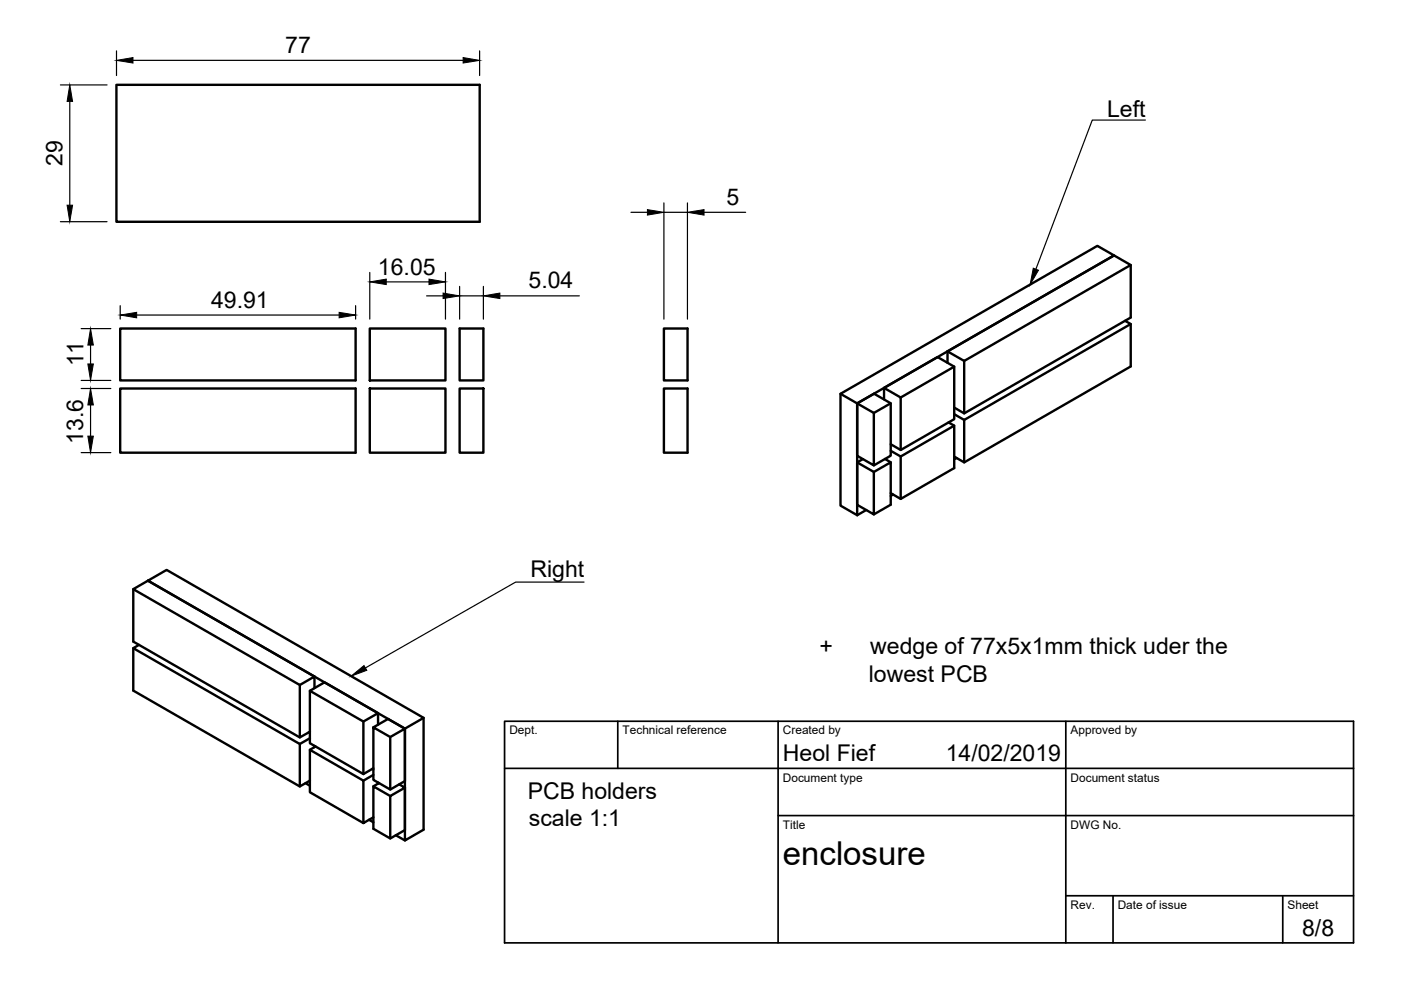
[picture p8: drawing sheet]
<svg xmlns="http://www.w3.org/2000/svg" width="297mm" height="210mm" viewBox="0 0 297 210" stroke-linecap="round" stroke-linejoin="round" font-family="sans-serif">
<!-- layer: Visible -->
<g fill="none" stroke="#000" stroke-width=".51">
<path d="M24.7 18h77v29h-77zM239.7 56.2v11.1l-35.3 20.3-2.1-1.2M25.5 69.7h49.9v11h-49.9zM78.4 69.7h16v11h-16zM97.5 69.7h5v11h-5zM140.8 69.7h5v11h-5zM200.9 74.5l35.3-20.3 3.5 2-35.3 20.3zM200.9 74.5v2.4M202.3 77.7l-3.5-2-11.4 6.5v2.5M204.4 76.5v11.1M238.5 68l1.2 .7v9l-35.3 20.3-2.1-1.2M239.7 68.7l-35.3 20.3-2.1-1.2"/>
<path d="M25.5 82.4h49.9v13.6h-49.9zM78.4 82.4h16v13.6h-16zM97.5 82.4h5v13.6h-5zM140.8 82.4h5v13.6h-5zM178.2 83.5v23.7l3.5 2M178.2 83.5l54.5-31.4 3.5 2.1-54.5 31.3zM181.7 98l3.6 2.1 3.5-2.1v9l-3.5 2.1M181.7 98v9l3.6 2.1v-9M181.7 85.5v23.7M182.9 97.3l-1.2 .7M185.3 87.6v11.1l-3.6-2.1v-11.1l3.6-2 3.5 2v11.1l-3.5 2.1M187.4 82.2l3.6 2.1v11.1"/>
<path d="M187.6 97.3l1.2 .7M188.8 85.5l-3.5 2.1-3.6-2.1M191 84.3l11.3-6.6v11.2l-11.3 6.5-2.2-1.2M201.1 89.6l1.2 .6v9l-11.3 6.6v-9M202.3 90.2l-11.3 6.6-2.2-1.2M202.8 97.1l-.5 .3M204.4 89v9M183.7 108.1l-2 1.1M188.8 104.6l2.2 1.2M189.3 104.9l-.5 .2M28.3 124.9v11.1l35.3 20.4 2.1-1.3M28.3 137.4v9l35.3 20.3 2.1-1.2"/>
<path d="M29.5 136.7l-1.2 .7 35.3 20.3 2.1-1.2M31.4 123.1l3.9-2.3 54.5 31.4-3.9 2.3zM63.6 145.2v11.2M63.6 157.7v9M65.5 155.3l.2 .1M65.7 146.5v11.1l11.3 6.5v-11.1M66.7 143.4l-35.3-20.3-3.1 1.8 35.3 20.3 3.1-1.8v2.5M66.7 158.2v.2M66.9 158.3l-1.2 .7M80.2 151.2l-11.4-6.5-3.1 1.8 11.3 6.5 3.2-1.8v2.4M82.7 156.3l3.2-1.8v11.1l-3.2 1.8M89.8 152.2v23.7l-3.9 2.3v-23.7l-3.6-2.1-3.1 1.8 3.5 2.1v11.1l-3.5-2.1v-11.1"/>
<path d="M64.8 166l.9 .6M78.2 173.8l1 .5M79 163l.2 .1M79.2 173.3l-2.2 1.2-11.3-6.5v-9l11.3 6.5v9M79.2 162.9l-2.2 1.2M79.2 164.3l-2.2 1.2M80.2 165.9v.3M80.4 166l-1.2 .7M83.9 177.1l2 1.1M84.6 166.3l1.3 .7-3.2 1.8v9M85.9 167v9l-3.2 1.8-3.5-2.1v-9l3.5 2.1"/>
</g>
<!-- layer: TitleBlock -->
<path d="M107 152.9h180v47h-180zM131 152.9v10M165 152.9v47M226 152.9v47M107 162.9h180M165 172.9h122M226 189.9h61M236 189.9v10M272 189.9v10" fill="none" stroke="#000" stroke-width=".36"/>
<!-- layer: Dimensions -->
<g fill="none" stroke="#000" stroke-width=".25">
<path d="M12.8 18h9.9M24.7 10.8v5.2M28.2 12.8h70M101.7 10.8v5.2M14.8 21.5v22M12.8 47h9.9M78.4 57.8v9.9M81.9 59.8h9.1M94.4 57.8v9.9M133.8 45h3.5M140.8 43v24.7M140.8 45h5"/>
<path d="M145.8 43v24.7M149.3 45h8.8M17.2 69.7h6.3M19.2 73.2v4M25.5 64.8v2.9M29 66.8h42.9M75.4 64.8v2.9M90.4 62.7h3.5M97.5 60.7v7M97.5 62.7h5M102.5 60.7v7M106 62.7h16.8"/>
<path d="M17.2 80.7h6.3M17.2 82.4h6.3M17.2 96h6.3M19.2 85.9v6.6"/>
</g>
<g fill="#000" stroke="#000" stroke-width=".21">
<path d="M24.7 12.8l3.5-.6v1.2zM98.2 12.2l3.5 .6-3.5 .6zM14.8 18l.6 3.5h-1.2zM14.2 43.5h1.2l-.6 3.5zM78.4 59.8l3.5-.6v1.1zM91 59.2l3.4 .6-3.4 .5zM137.3 44.4l3.5 .6-3.5 .6zM145.8 45l3.5-.6v1.2zM19.2 69.7l.6 3.5h-1.2zM18.6 77.2h1.2l-.6 3.5zM25.5 66.8l3.5-.6v1.2zM71.9 66.2l3.5 .6-3.5 .6z"/>
<path d="M93.9 62.1l3.6 .6-3.6 .6zM102.5 62.7l3.5-.6v1.2zM19.2 82.4l.6 3.5h-1.2zM18.6 92.5h1.2l-.6 3.5z"/>
</g>
<!-- layer: Annotations -->
<path d="M219.1 56.9l1.1 .4-1.8 3.1zM74.4 143.4l2.8-2.3 .6 1z" fill="#000" stroke="#000" stroke-width=".21"/>
<path d="M242.8 25.5h-11.2l-12 31.6M123.8 123.4h-14.5l-31.8 18.2" fill="none" stroke="#000" stroke-width=".25"/>
<text font-size="7" x="166" y="183.4">enclosure</text>
<g font-size="4.9">
<text x="60.5" y="11.3">77</text>
<text x="234.7" y="24.8">Left</text>
<text x="13.2" y="35.2" transform="rotate(-90 13.2 35.2)">29</text>
<text x="154.1" y="43.5">5</text>
<text x="80.1" y="58.2">16.05</text>
<text x="44.7" y="65.2">49.91</text>
<text x="112.1" y="61.2">5.04</text>
<text x="17.7" y="77.7" transform="rotate(-90 17.7 77.7)">11</text>
<text x="17.6" y="94.1" transform="rotate(-90 17.6 94.1)">13.6</text>
<text x="112.5" y="122.4">Right</text>
<text x="173.7" y="138.6">+</text>
<text x="184.5" y="138.6">wedge of 77x5x1mm thick uder the</text>
<text x="184.2" y="144.5">lowest PCB</text>
<text x="166" y="161.4">Heol Fief</text>
<text x="200.5" y="161.4">14/02/2019</text>
<text x="111.9" y="169.4">PCB holders</text>
<text x="112.1" y="175.2">scale 1:1</text>
<text x="276.1" y="198.6">8/8</text>
</g>
<g font-size="2.5">
<text x="108" y="155.7">Dept.</text>
<text x="132" y="155.7">Technical reference</text>
<text x="166" y="155.7">Created by</text>
<text x="227" y="155.7">Approved by</text>
<text x="166" y="165.7">Document type</text>
<text x="227" y="165.7">Document status</text>
<text x="166" y="175.7">Title</text>
<text x="227" y="175.7">DWG No.</text>
<text x="227" y="192.7">Rev.</text>
<text x="237" y="192.7">Date of issue</text>
<text x="273" y="192.7">Sheet</text>
</g>
</svg>
